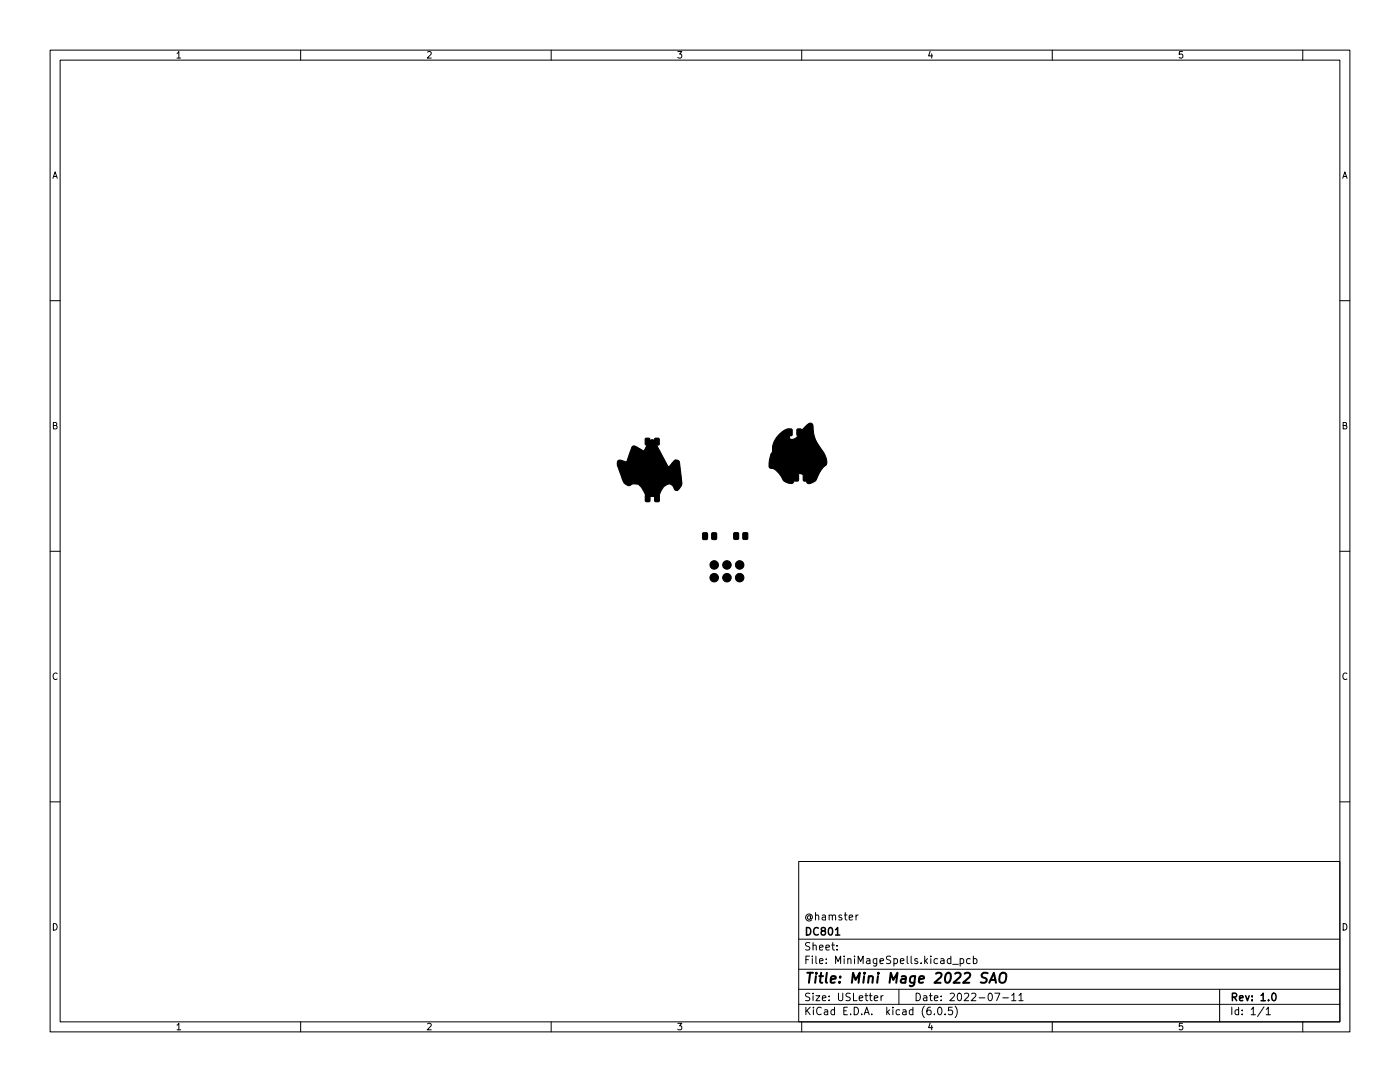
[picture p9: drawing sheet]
<svg xmlns="http://www.w3.org/2000/svg" width="279mm" height="216mm" viewBox="0 0 279 216" stroke-linecap="round" stroke-linejoin="round" font-family="sans-serif">
<g fill="none" stroke="#000" stroke-width=".2">
<path d="M10 10h259.4v195.9h-259.4zM12 12h255.4v191.9h-255.4zM60 10v2M110 10v2M160 10v2M210 10v2M260 10v2M10 60h2M267.4 60h2M10 110h2M267.4 110h2M10 160h2"/>
<path d="M267.4 160h2M159.4 171.9h108v32h-108zM159.4 197.4h108M159.4 193.4h108M159.4 187.4h108M167 189.4v.2M167 188.7v.1M170.8 182.6v1M171.3 182.6l-.5 .3M174.5 199.2l.7-.2-.1-.3h-.4l-.2 .2v.7h.6M175.8 198.7v1M176.3 198.7l-.5 .3"/>
<path d="M179.4 197.4v3M190.1 192.4h1.2M191.6 191.4l.4-.1 .3 .3-.1 .6h-.6M191.6 191.3v1.5M193.6 191.4l-.4-.1-.3 .3 .1 .6h.6M194.3 191.4l.4-.1 .3 .3-.2 .6h-.5M194.3 190.8v1.5M198.5 198.2h1l-.6 1.5M200.1 199.1h1.2M201.9 198.6l.4-.4v1.5M201.9 199.7h.9M203.3 198.6l.5-.4v1.5"/>
<path d="M203.3 199.7h.9M243.4 197.4v6.5M60 203.9v2M110 203.9v2M159.4 200.4h108M160 203.9v2M186.5 202.3v.2M187.3 201h.2a.8 .8 0 0 1 .5 .7 .8 .8 0 0 1-.5 .8 1 1 0 0 1-.2-1.5zM188.6 202.3v.2M190 201h-.7v.7l.2-.2 .5 .1 .1 .2-.1 .5-.2 .2-.5-.2M190.6 200.8a1.72 1.72 0 0 1 0 2.2M210 203.9v2"/>
<path d="M252.3 200.9l-1.3 1.9M252.7 201.4l.4-.4v1.5M252.7 202.5h.8M260 203.9v2"/>
</g>
<path d="M166.7 186.6h.9M254 198.2h.2a.8 .8 0 0 1 .5 .7 .8 .8 0 0 1-.5 .8 1 1 0 0 1-.2-1.5z" fill="none" stroke="#000" stroke-width=".3"/>
<path d="M197.1 194.2a.85 .85 0 0 0-1.1 .1 .45 .45 0 0 0 .2 .8l.6 .1a.51 .51 0 0 1 .1 .6 .51 .51 0 0 1-.4 .3l-.8-.1M197.4 196.1l1-2 .4 2M197.7 195.5h.9M199.6 194.4a.69 .69 0 0 1 1.2 0 1.47 1.47 0 0 1-.6 1.7l-.6-.1a1.5 1.5 0 0 1 0-1.6z" fill="none" stroke="#000" stroke-width=".4"/>
<g fill="#000" stroke="#000" stroke-width=".2">
<path d="M128.8 87.5l.7-.1 .2 .2v1l-.1 .2h-.6l-.2-.1zM128.8 98.8l.7-.1 .2 .2v1l-.1 .2h-.6l-.2-.1zM123.3 92l.5-.2 1.3 .4 .8-2.5a.72 .72 0 0 1 .5-.7 .72 .72 0 0 1 .8 .3l1.3 .7 .5-.9a1.78 1.78 0 0 1 1.3-1.4l.4 .4 2.7 5.1 .2-.1a2.44 2.44 0 0 1 1.4-1.3 .8 .8 0 0 1 .7 1l.4 3.2a1.65 1.65 0 0 1-1.1 1.9l-.3-.2a1.2 1.2 0 0 0-.9-1 1.2 1.2 0 0 0-1.3 .4l-.6 1a1.11 1.11 0 0 1-1.6 1h-.6a1.01 1.01 0 0 1-1.2-.9l-.3-.7a1.79 1.79 0 0 0-2.7-.6h-.1a2.17 2.17 0 0 1-1.4-1.9l-.8-2.2zM130.7 87.5l.6-.1 .3 .2v1l-.2 .2h-.5l-.3-.1zM130.7 98.8l.7-.1 .2 .2v1l-.1 .2h-.6l-.2-.1zM157.2 85.6h.7l.2 .1v1l-.1 .3h-.6l-.2-.2zM158.5 94.7l.6-.1 .3 .2v1l-.2 .2h-.5l-.3-.1zM159.1 85.6h.6l.3 .1v1l-.2 .3h-.5l-.3-.2zM160.4 94.7l.6-.1 .2 .2 .1 1-.2 .2h-.6l-.2-.1zM155.4 86.8a2.39 2.39 0 0 1 2-1.2 2.03 2.03 0 0 1 .2 1.8 1.1 1.1 0 0 0 1.7-.5l.7-1a3.4 3.4 0 0 1 1.9-1.5l.3 .4a7.9 7.9 0 0 0 2.2 5.5 2.82 2.82 0 0 1 .4 2.5 7.6 7.6 0 0 0-2 3.1l-.2 .2a1.34 1.34 0 0 1-1.6 .2 1.58 1.58 0 0 0-1.8-1.7 2.65 2.65 0 0 0-.9 1.7 1.97 1.97 0 0 1-2.5-1.4l-.8-.9a1.66 1.66 0 0 0-1.3-.6h-.1a4.5 4.5 0 0 1 .3-2.8 .94 .94 0 0 0 .3-1.1v-.7a4.5 4.5 0 0 1 1.2-2zM140.3 106.4l.7-.1 .2 .1v1l-.1 .3h-.7l-.2-.2zM142.1 106.4l.7-.1 .2 .1v1l-.1 .3h-.6l-.3-.2z"/>
<path d="M146.5 106.3h.7l.2 .1v1l-.1 .2-.6 .1-.3-.2zM148.3 106.3h.7l.2 .1 .1 1-.2 .2-.6 .1-.3-.2z"/>
<circle cx="142.5" cy="115.3" r=".85"/>
<circle cx="142.5" cy="112.7" r=".85"/>
<circle cx="145.1" cy="112.7" r=".85"/>
<circle cx="145.1" cy="115.3" r=".85"/>
<circle cx="147.6" cy="115.3" r=".85"/>
<circle cx="147.6" cy="112.7" r=".85"/>
</g>
<text font-size="2.8" x="160.4" y="196.2">Title: Mini Mage 2022 SAO</text>
<g font-size="2.1">
<text x="160.4" y="183.6">@hamster</text>
<text x="160.4" y="189.7">Sheet:</text>
<text x="160.4" y="186.7">DC801</text>
<text x="160.4" y="192.4">File: MiniMageSpells.kicad_pcb</text>
<text x="160.4" y="202.5">KiCad E.D.A. kicad (6.0.5)</text>
<text x="160.4" y="199.7">Size: USLetter</text>
<text x="182.4" y="199.7">Date: 2022-07-11</text>
<text x="245.4" y="199.7">Rev: 1.0</text>
<text x="245.4" y="202.5">Id: 1/1</text>
</g>
<g font-size="1.8">
<text x="35" y="11.6">1</text>
<text x="85" y="11.6">2</text>
<text x="135" y="11.6">3</text>
<text x="185" y="11.6">4</text>
<text x="235" y="11.6">5</text>
<text x="10.3" y="35.6">A</text>
<text x="267.7" y="35.6">A</text>
<text x="10.3" y="85.7">B</text>
<text x="267.7" y="85.7">B</text>
<text x="10.3" y="135.6">C</text>
<text x="267.7" y="135.6">C</text>
<text x="10.3" y="185.7">D</text>
<text x="267.7" y="185.7">D</text>
<text x="35" y="205.6">1</text>
<text x="85" y="205.6">2</text>
<text x="135" y="205.6">3</text>
<text x="185" y="205.6">4</text>
<text x="235" y="205.6">5</text>
</g>
</svg>
